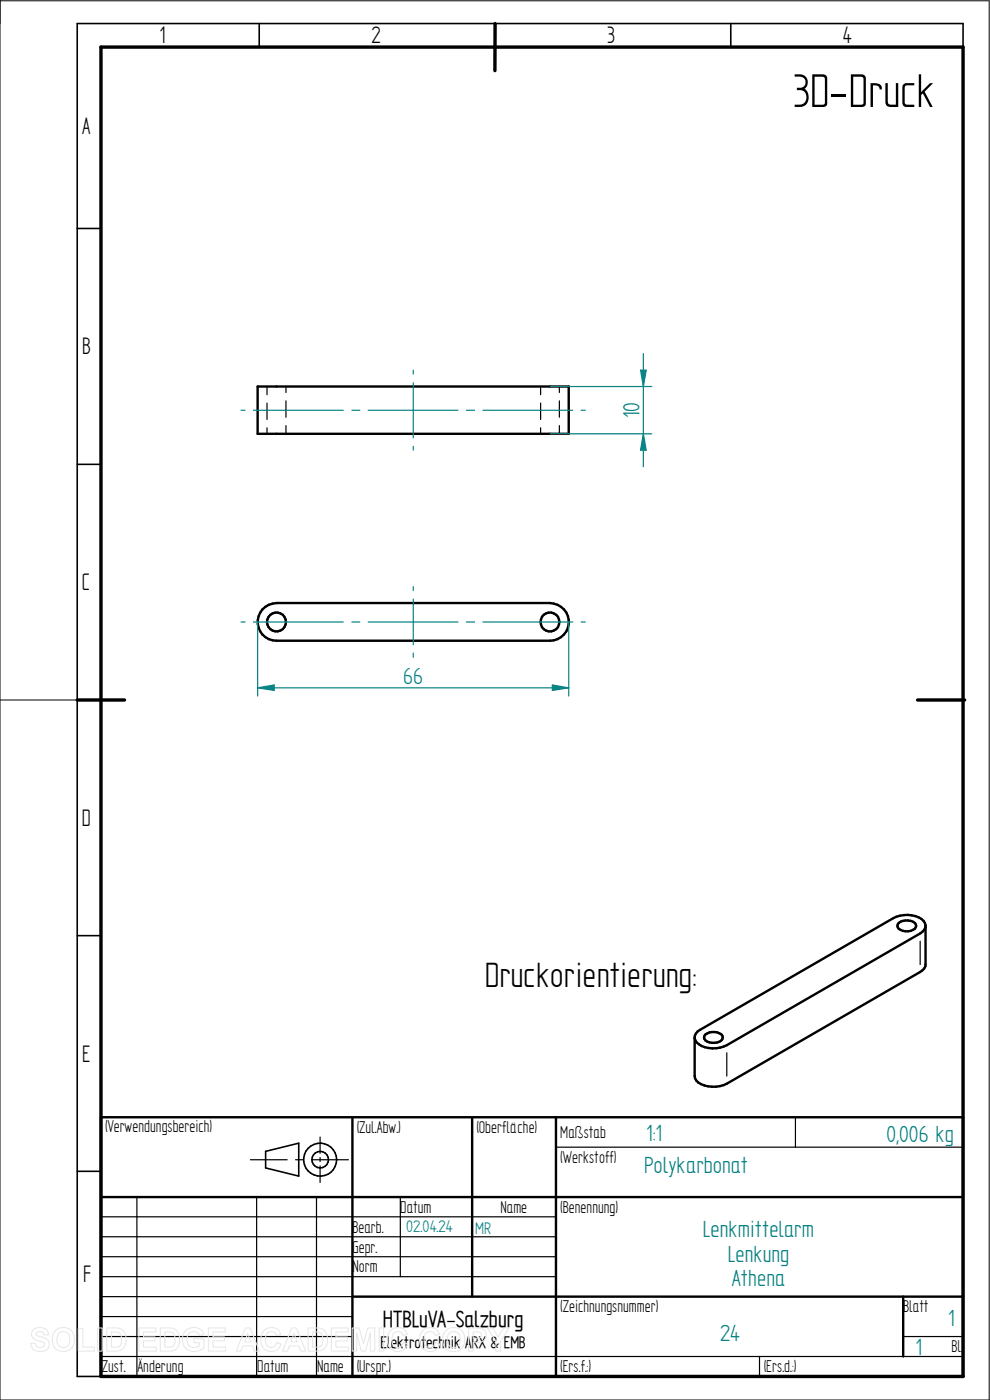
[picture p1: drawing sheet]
<svg xmlns="http://www.w3.org/2000/svg" width="210mm" height="297mm" viewBox="0 0 210 297" stroke-linecap="round" stroke-linejoin="round" font-family="sans-serif">
<path d="M0 0v297h209.8v-296.8h-209.8M0 148.5h16.4" fill="none" stroke="#000" stroke-width=".21"/>
<g fill="none" stroke="#000" stroke-width=".34">
<path d="M55 5v5M105 5v5M155 5v5M204.3 10v-5h-187.9v287h5M16.4 48.5h5M16.4 98.5h5M16.4 148.5h5M16.4 198.5h5M16.4 248.5h5M56.3 244.3l7.1-1.8v7l-7.1-1.7z"/>
<circle cx="67.9" cy="246" r="3.5"/>
<circle cx="67.9" cy="246" r="1.76"/>
</g>
<path d="M21.4 10h182.9v282h-182.9zM105 5v10M16.4 148.5h10M194.6 148.5h10" fill="none" stroke="#000" stroke-width=".72"/>
<g fill="none" stroke="#000" stroke-width=".51">
<path d="M54.7 82h65.9v10h-65.9zM55.7 129.3a4.3 4.3 0 0 1 3-1.4h58a4 4 0 0 1 4 4 4 4 0 0 1-4 4h-58a4 4 0 0 1-3.7-2.3 4 4 0 0 1 .7-4.3zM190.7 195.8a2.76 2.76 0 0 1 3.6 .3 .9 .9 0 0 1-.6 1.2 2.64 2.64 0 0 1-3.2-.6l-.1-.3zM196.3 196.4v8.2a1.9 1.9 0 0 1-1.1 1.6l-41 23.7a6 6 0 0 1-6.5-.7l-.3-.9v-8.2M148 218.8l41.5-24a5.8 5.8 0 0 1 6.4 .6 1.66 1.66 0 0 1-.7 2.6l-41 23.7a5.8 5.8 0 0 1-6.4-.6 1.55 1.55 0 0 1 .2-2.3zM149.6 219.5a2.76 2.76 0 0 1 3.6 .3 1.06 1.06 0 0 1-1 1.3 2.53 2.53 0 0 1-2.8-.7v-.3zM21.4 237h182.9v55h-182.9zM74.8 237v55M100.2 237v38.1M117.9 237v55M21.4 254h182.9M74.8 275.1h129.5"/>
<path d="M191.6 275.1v12.7"/>
<circle cx="58.7" cy="132" r="2"/>
<circle cx="116.7" cy="132" r="2"/>
</g>
<g fill="none" stroke="#000" stroke-width=".25">
<path d="M56.6 82v1.7M56.6 85.5v3.5M56.6 90.8v1.2M60.7 82v1.3M60.7 85v3.5M60.7 90.3v1.7M114.7 82v1.7M114.7 85.5v3.5M114.7 90.8v1.2M118.7 82v1.3M118.7 85v3.5M118.7 90.3v1.7"/>
<path d="M195.2 199.7v4.9M154.2 223.4v4.9M168.7 237v6.4M21.4 258.1h96.5M29 254v38M53.1 246h7.8M54.4 254v38M62.7 246h1.7M66.2 246h7.7M67.1 254v38M67.9 241.2v3.5M67.9 245.6v.8"/>
<path d="M67.9 247.4v3.5M84.9 254v16.8M117.9 243.4h86.4M21.4 270.8h96.5M21.4 266.6h96.5M21.4 262.4h96.5M21.4 275.1h53.4M21.4 279.3h53.4M21.4 287.8h182.9M21.4 283.5h53.4M161.1 287.8v4.2M191.6 283.5h12.7"/>
</g>
<path d="M135.9 78.5h1.2l-.6 3.5zM116.7 82h21.6M116.7 92h21.6" fill="none" stroke="#008080" stroke-width=".25"/>
<path d="M135.9 78.5h1.2l-.6 3.5z" fill="#008080"/>
<path d="M136.5 92l.6 3.5h-1.2z" fill="none" stroke="#008080" stroke-width=".25"/>
<path d="M136.5 92l.6 3.5h-1.2z" fill="#008080"/>
<path d="M136.5 75v24M54.7 132v15.7M120.6 132v15.7M117.2 145.3l3.4 .6-3.4 .6z" fill="none" stroke="#008080" stroke-width=".25"/>
<path d="M117.2 145.3l3.4 .6-3.4 .6z" fill="#008080"/>
<path d="M54.7 145.9l3.5-.6v1.2z" fill="none" stroke="#008080" stroke-width=".25"/>
<path d="M54.7 145.9l3.5-.6v1.2z" fill="#008080"/>
<g fill="none" stroke="#008080" stroke-width=".25">
<path d="M87.7 78.5v.9M51.1 87h.9M53.8 87h19M74.6 87h1.7M78.1 87h19.1M87.7 81.2v11.7M87.7 94.7v.8M98.9 87h1.8M102.4 87h19.1M123.3 87h.9M51.1 132h.9M53.8 132h19"/>
<path d="M74.6 132h1.7M78.1 132h19.1M87.7 124.5v.8M87.7 127.1v9.7M87.7 138.6v.8M98.9 132h1.8M102.4 132h19.1M123.3 132h.9M54.7 145.9h65.9"/>
</g>
<g fill="none" stroke="#e6e6e6" stroke-width=".21">
<path d="M7.1 282.1a2.02 2.02 0 0 1 3.1 .7l.1 .4h-.9a.9 .9 0 0 0-.8-.7 .9 .9 0 0 0-.9 .5l.1 .3 .5 .2a2.15 2.15 0 0 1 2.1 1.4 1.72 1.72 0 0 1-2.3 1.8l-.7-.2-.7-.7-.2-.8 1-.1a1.06 1.06 0 0 0 .9 1 1.06 1.06 0 0 0 1.1-.7 1.66 1.66 0 0 0-1.6-.8 1.37 1.37 0 0 1-.8-2.3zM11.8 282.3a2.46 2.46 0 0 1 3.1-.2 2.46 2.46 0 0 1 .8 3 2.4 2.4 0 0 1-3.1 1.5 2.4 2.4 0 0 1-1.5-3.1l.2-.5zM12.4 282.9a1.39 1.39 0 0 1 1.7-.3 1.39 1.39 0 0 1 .7 1.6 1.41 1.41 0 0 1-1.4 1.7 1.41 1.41 0 0 1-1.3-1.7l.1-.8zM16.6 281.8h1v4h2.4v.8h-3.4zM20.7 281.7h1v4.9h-1zM22.6 281.7h1.9a2.2 2.2 0 0 1 2.2 2.8 2.02 2.02 0 0 1-2.2 2.1h-1.9zM23.6 282.6a1.8 1.8 0 0 1 2 .5 2.09 2.09 0 0 1-.4 2.6l-1.6 .1zM29.5 281.7h3.6v.9h-2.7v1h2.5v.9h-2.5v1.3h2.7v.8h-3.6zM34 281.7h1.8a2.2 2.2 0 0 1 2.3 2.8 2.02 2.02 0 0 1-2.2 2.1h-1.9zM35 282.6a1.8 1.8 0 0 1 1.9 .5 2.09 2.09 0 0 1-.4 2.6l-1.5 .1zM39.4 282.3a2.33 2.33 0 0 1 3.8 .8l-1 .2a1.37 1.37 0 0 0-1.6-.7 1.37 1.37 0 0 0-.9 1.5 1.56 1.56 0 0 0 .8 1.6 1.56 1.56 0 0 0 1.8-.2v-.6h-1.2v-.9h2.2v2a2.65 2.65 0 0 1-3.1 .5 2.65 2.65 0 0 1-1.5-2.7l.3-1zM44.2 281.7h3.6v.9h-2.6v1h2.4v.9h-2.4v1.3h2.7v.8h-3.7z"/>
<path d="M52 281.7h1.1l1.9 4.9h-1l-.4-1.1h-2l-.4 1.1h-1.1zM52.6 282.9l.6 1.8h-1.3zM56 282.3a2.12 2.12 0 0 1 3.6 .8l-1 .2a1.24 1.24 0 0 0-1.6-.7 1.24 1.24 0 0 0-.7 1.6 1.28 1.28 0 0 0 .4 1.4 1.28 1.28 0 0 0 1.6 0l.4-.8 .9 .3a2.19 2.19 0 0 1-2.5 1.6 2.19 2.19 0 0 1-1.8-2.5l.1-.9zM61.9 281.7h1l2 4.9h-1.1l-.4-1.1h-2l-.4 1.1h-1.1zM62.4 282.9l.7 1.8h-1.4zM65.4 281.7h1.8a2.2 2.2 0 0 1 2.3 2.8 2.02 2.02 0 0 1-2.3 2.1h-1.8zM66.3 282.6a1.8 1.8 0 0 1 2 .5 2.09 2.09 0 0 1-.4 2.6l-1.6 .1zM70.3 281.7h3.6v.9h-2.7v1h2.5v.9h-2.5v1.3h2.8v.8h-3.7zM74.7 281.7h1.5l.9 3.4 .9-3.4h1.5v4.9h-.9l-.1-3.8-.9 3.8h-1l-.9-3.8-.1 3.8h-.9zM80.4 281.7h1v4.9h-1zM82.8 282.3a2.12 2.12 0 0 1 3.6 .8l-.9 .2a1.24 1.24 0 0 0-1.6-.7 1.24 1.24 0 0 0-.8 1.6 1.28 1.28 0 0 0 .5 1.4 1.28 1.28 0 0 0 1.5 0l.4-.8 .9 .3a2.19 2.19 0 0 1-2.5 1.6 2.19 2.19 0 0 1-1.7-2.5l.1-.9zM89.6 282.3a2.12 2.12 0 0 1 3.6 .8l-.9 .2a1.24 1.24 0 0 0-1.6-.7 1.24 1.24 0 0 0-.7 1.6 1.28 1.28 0 0 0 .4 1.4 1.28 1.28 0 0 0 1.5 0l.4-.8 1 .3a2.19 2.19 0 0 1-2.6 1.6 2.19 2.19 0 0 1-1.7-2.5l.1-.9z"/>
<path d="M94.6 282.3a2.46 2.46 0 0 1 3.1-.2 2.46 2.46 0 0 1 .8 3 2.4 2.4 0 0 1-3.1 1.5 2.4 2.4 0 0 1-1.4-3.1l.1-.5zM95.2 282.9a1.39 1.39 0 0 1 1.7-.3 1.39 1.39 0 0 1 .7 1.6 1.41 1.41 0 0 1-1.3 1.7 1.41 1.41 0 0 1-1.4-1.7l.1-.8zM99.4 281.7h1.6a1.61 1.61 0 0 1 2.1 1.5 1.62 1.62 0 0 1-2.1 1.6h-.6v1.8h-1zM100.4 282.6a1.62 1.62 0 0 1 1.7 .3 .7 .7 0 0 1-.1 .8 .7 .7 0 0 1-.7 .2h-.9zM103.4 281.7h1.1l1.2 2 1.1-2h1.2l-1.8 2.9v2h-1v-2z"/>
</g>
<text font-size="11.3" x="168.2" y="22.7">3D-Druck</text>
<text font-size="8.4" x="102.8" y="209.3">Druckorientierung:</text>
<g font-size="5.7">
<text x="33.8" y="9.2">1</text>
<text x="78.8" y="9.2">2</text>
<text x="128.8" y="9.2">3</text>
<text x="178.8" y="9.2">4</text>
<text x="17.4" y="28.4">A</text>
<text x="17.4" y="75.2">B</text>
<text x="17.4" y="125.2">C</text>
<text x="17.4" y="175.2">D</text>
<text x="17.4" y="225.2">E</text>
<text x="17.6" y="271.9">F</text>
</g>
<g font-size="5.6" fill="#008080">
<text x="135.6" y="88.8" transform="rotate(-90 135.6 88.8)">10</text>
<text x="85.5" y="145">66</text>
<text x="137.1" y="242">1:1</text>
<text x="188" y="242.2">0,006 kg</text>
<text x="136.7" y="248.8">Polykarbonat</text>
<text x="149.1" y="262.4">Lenkmittelarm</text>
<text x="154.4" y="267.6">Lenkung</text>
<text x="155.3" y="272.9">Athena</text>
<text x="201.2" y="281.3">1</text>
<text x="152.7" y="284.6">24</text>
<text x="194.2" y="287.4">1</text>
</g>
<text font-size="5.5" x="81.2" y="281.5">HTBLuVA-Salzburg</text>
<g font-size="4.1">
<text x="22.3" y="240.2">(Verwendungsbereich)</text>
<text x="75.7" y="240.4">(Zul.Abw.)</text>
<text x="101.1" y="240.4">(Oberfläche)</text>
<text x="118.8" y="241.4">Maßstab</text>
<text x="118.8" y="246.7">(Werkstoff)</text>
<text x="84.9" y="257.3">Datum</text>
<text x="106.2" y="257.3">Name</text>
<text x="118.8" y="257.3">(Benennung)</text>
<text x="74.8" y="261.5">Bearb.</text>
<text x="74.8" y="265.7">Gepr.</text>
<text x="74.8" y="270">Norm</text>
<text x="118.8" y="278.4">(Zeichnungsnummer)</text>
<text x="191.6" y="278.4">Blatt</text>
<text x="201.8" y="286.9">Bl.</text>
<text x="21.6" y="291.1">Zust.</text>
<text x="29.2" y="291.1">Änderung</text>
<text x="54.6" y="291.1">Datum</text>
<text x="67.3" y="291.1">Name</text>
<text x="75.7" y="291.1">(Urspr.)</text>
<text x="118.8" y="291.1">(Ers.f.:)</text>
<text x="162" y="291.1">(Ers.d.:)</text>
</g>
<g font-size="4" fill="#008080">
<text x="86.2" y="261.5">02.04.24</text>
<text x="100.8" y="261.7">MR</text>
</g>
<text font-size="4" x="80.7" y="286">Elektrotechnik ARX &amp; EMB</text>
</svg>
